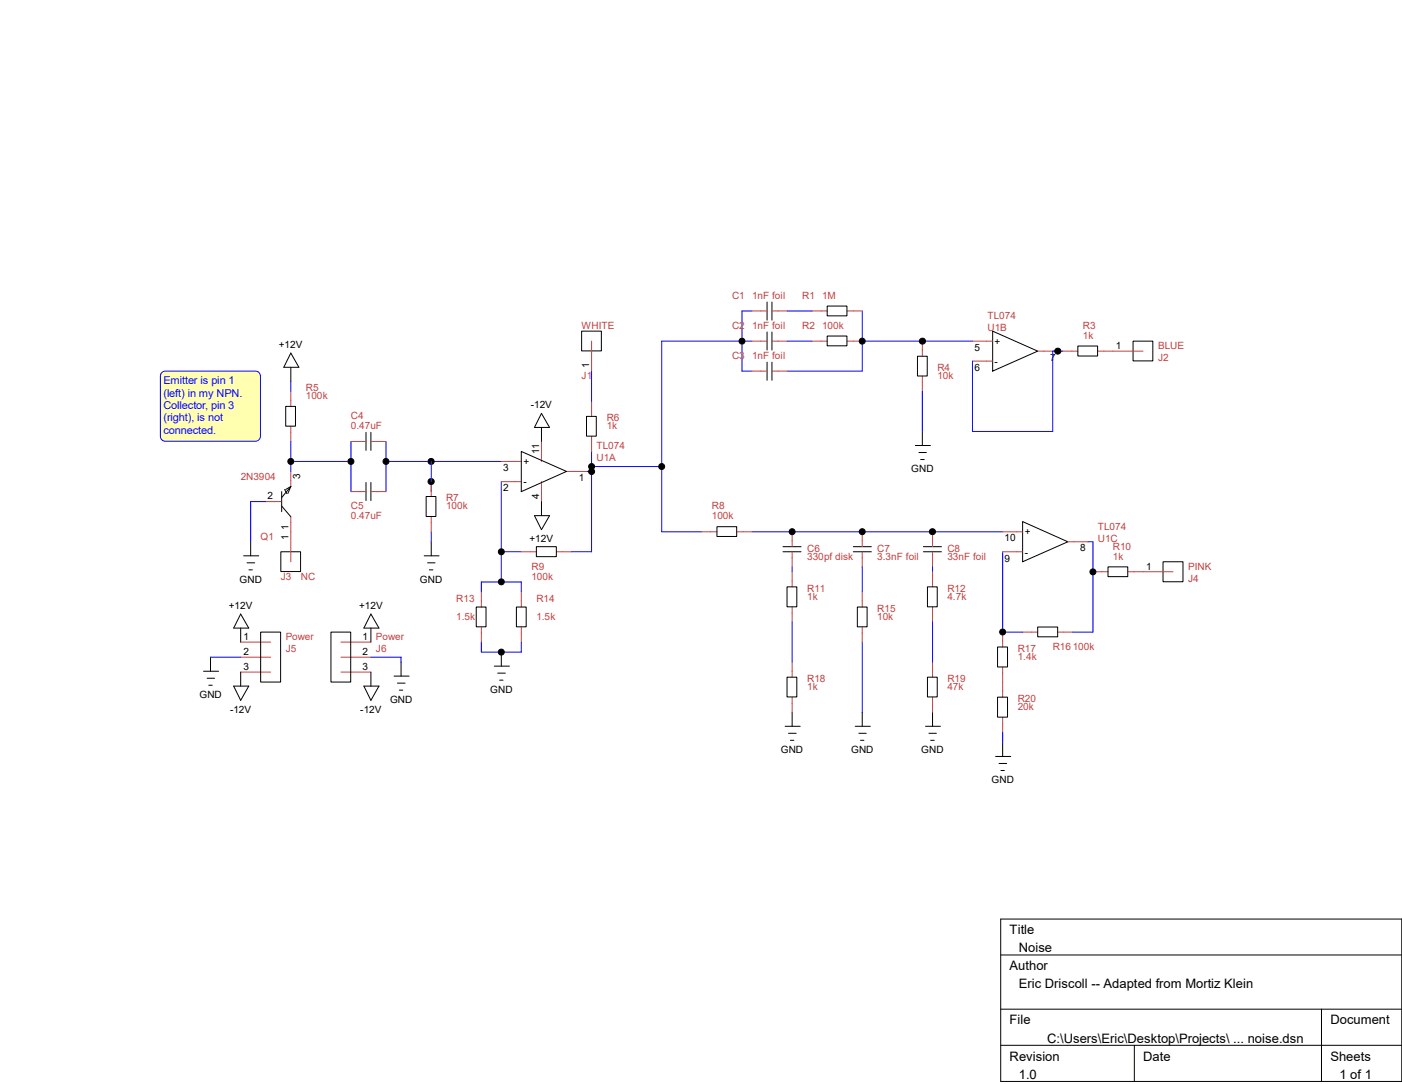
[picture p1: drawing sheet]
<svg xmlns="http://www.w3.org/2000/svg" width="279mm" height="216mm" viewBox="0 0 279 216" stroke-linecap="round" stroke-linejoin="round" font-family="sans-serif">
<g fill="none" stroke="#000" stroke-width=".2">
<path d="M58 70.3l1.6 2.9h-3zM58 73.2v2.7M56.1 97.9v4M56.7 97.5l.4 .8M58 96.9l-1.1 .6M58 96.9l-.6 1.4M58 96.9l-1.9 2.2M182.4 88.7h3M183.1 90.1h1.5M183.5 91.5h.7M183.8 85.9v2.8M48.6 110.7h3"/>
<path d="M49.2 112.1h1.6M49.6 113.5h.7M50 107.9v2.8M56.1 100.8l1.9 2.1M84.5 110.7h3M85.2 112.1h1.5M85.6 113.5h.7M85.9 107.9v2.8M98.5 132.7h3M99.2 134.1h1.5M99.6 135.5h.6M99.9 129.9v2.8"/>
<path d="M156.5 144.7h3M157.1 146h1.6M157.5 147.4h.7M157.9 141.9v2.8M170.4 144.7h3M171.2 146h1.4M171.5 147.4h.7M171.8 141.9v2.8M184.4 144.7h3M185.1 146h1.5M185.5 147.4h.7M185.8 141.9v2.8"/>
<path d="M198.4 150.7h3M199.1 152.1h1.5M199.5 153.5h.7M199.8 147.9v2.8"/>
</g>
<g fill="none" stroke="#00f" stroke-width=".2">
<path d="M149.9 61.9h-2v12h2M149.9 67.9h-18v38h8M171.8 61.9v12h-15M53 99.9h-3v8M58 91.9h11.9M69.9 87.9v10M76.9 87.9v10M76.9 91.9h23M117.9 89.9v20M117.9 92.9h14M95.9 115.9h8M95.9 129.9h8"/>
<path d="M171.8 127.9v14"/>
</g>
<path d="M53 99.9h3M58 93.9v3M58 102.9v3" fill="none" stroke="#c04040" stroke-width=".2"/>
<path d="M32.3 74.2l.7-.3h17.9a1 1 0 0 1 1 1v12a1 1 0 0 1-1 1h-17.9a1 1 0 0 1-1-1v-12z" fill-rule="evenodd" fill="#ffffaf" stroke="#00f" stroke-width=".2"/>
<g fill="none" stroke="#000" stroke-width=".2">
<path d="M115.9 66h3.9v3.9h-3.9zM152.9 60.2v3.6M152.9 66.1v3.6M152.9 72.1v3.6M153.8 60.2v3.6M153.8 66.1v3.6M153.8 72.1v3.6M164.8 66.9h4v2h-4zM164.8 61h4v1.9h-4zM182.8 71h2v3.9h-2zM197.8 66l9 3.9-9 4zM214.8 68.9h3.9v2h-3.9z"/>
<path d="M225.8 67.9h3.9v4h-3.9zM56.9 80.9h2v4h-2zM72.9 86.1v3.6M72.9 96.1v3.6M73.9 86.1v3.6M73.9 96.1v3.6M84.9 98.9h2v4h-2zM103.9 89.9l9 4-9 4zM107.9 82.3l1.6 2.8h-3zM107.9 85.1v2.8M107.9 99.9v2.8M116.9 82.9h1.9v4h-1.9z"/>
<path d="M56 109.9h3.9v3.9h-3.9zM106.5 102.7h3l-1.6 2.8zM106.9 108.9h4v2h-4zM142.9 104.9h3.9v1.9h-3.9zM156 109.9h3.6M156 108.9h3.6M156.8 116.9h2v4h-2zM170.1 109.9h3.6M170.1 108.9h3.6M184 109.9h3.6M184 108.9h3.6M184.8 116.9h2v4h-2z"/>
<path d="M203.8 103.9l9 4-9 4zM220.8 112.9h3.9v2h-3.9zM231.8 111.9h4v4h-4zM40.6 133.7h3M41.3 135.1h1.5M41.6 136.5h.7M42 130.9v2.8M46.6 136.7h3l-1.6 2.8zM48 122.3l1.6 2.8h-3zM48 125.1v2.8M48 133.9v2.8M51.9 125.9h4v9.9h-4z"/>
<path d="M66 125.9h3.9v9.9h-3.9zM72.5 136.7h3l-1.6 2.8zM73.9 125.1v2.8M73.9 133.9v2.8M73.9 122.3l1.6 2.8h-3zM78.5 134.7h3M79.2 136.1h1.5M79.6 137.5h.7M79.9 131.9v2.8M94.9 120.9h2v3.9h-2zM102.9 120.9h2v3.9h-2zM156.8 134.9h2v3.9h-2z"/>
<path d="M170.9 120.9h1.9v3.9h-1.9zM184.8 134.9h2v3.9h-2zM198.8 128.9h2v3.9h-2zM198.8 138.9h2v3.9h-2zM206.8 124.9h4v1.9h-4zM199.4 183h80v32.4h-80zM199.4 190.2h80M199.4 201h80M199.4 208.2h80M226.1 208.2v7.2M263.4 201v14.4"/>
</g>
<g fill="none" stroke="#c04040" stroke-width=".2">
<path d="M58 77.9v3M117.9 67.9v6M117.9 79.9v3M149.9 61.9h3M149.9 67.9h3M149.9 73.9h3M153.8 61.9h3M153.8 67.9h3M153.8 73.9h3M161.8 61.9h3M161.8 67.9h3M168.8 61.9h3"/>
<path d="M168.8 67.9h3M183.8 67.9v3.1M183.8 74.9v3M193.8 67.9h4M193.8 71.9h4M206.8 69.9h4M211.8 69.9h3M218.8 69.9h9M58 84.9v3M69.9 87.9h3M69.9 97.9h3M73.9 87.9h3"/>
<path d="M73.9 97.9h3M85.9 95.9v3M99.9 91.9h4M99.9 95.9h4M107.9 87.9v4M107.9 95.9v4M112.9 93.9h4M117.9 86.9v3M58 105.9v6M85.9 102.9v3M95.9 117.9v3M103.9 109.9h3"/>
<path d="M103.9 117.9v3M110.9 109.9h3M139.9 105.9h3M146.9 105.9h3M157.9 105.9v3M157.9 109.9v3M157.9 113.9v3M171.8 105.9v3M171.8 109.9v3M171.8 117.9v3M185.8 105.9v3M185.8 109.9v3"/>
<path d="M185.8 113.9v3M199.8 109.9h4M199.8 105.9h4M212.8 107.9h4M217.8 113.9h3M224.8 113.9h9M48 127.9h5.9M48 130.9h5.9M48 133.9h5.9M67.9 127.9h6M67.9 130.9h6M67.9 133.9h6"/>
<path d="M95.9 124.9v3M103.9 124.9v3M157.9 120.9v3M157.9 131.9v3M157.9 138.9v3M171.8 124.9v3M185.8 120.9v3M185.8 131.9v3M185.8 138.9v3M199.8 125.9v3M199.8 132.9v6M203.8 125.9h3"/>
<path d="M210.8 125.9h3M199.8 142.9v3"/>
</g>
<g fill="none" stroke="#00f" stroke-width=".2">
<path d="M58 75.9v2M117.9 73.9v6M156.8 67.9h5M156.8 61.9h5M171.8 67.9h22M183.8 77.9v8M211.8 69.9h-2v16h-16v-14M58 87.9v6M85.9 91.9v6M99.9 95.9v20M116.9 93.9h1M85.9 105.9v2"/>
<path d="M95.9 115.9v2M99.9 109.9h4M103.9 115.9v2M113.9 109.9h4M149.9 105.9h49.9M157.9 112.9v1M171.8 112.9v5M185.8 112.9v1M199.8 109.9v16h4M216.8 107.9h1v18h-4M42 130.9h6M73.9 130.9h6v1"/>
<path d="M95.9 127.9v2M103.9 127.9v2M157.9 123.9v8M185.8 123.9v8M199.8 145.9v2"/>
</g>
<g fill="#000" stroke="#000" stroke-width=".2">
<circle cx="147.9" cy="67.9" r=".59"/>
<circle cx="171.8" cy="67.9" r=".59"/>
<circle cx="183.8" cy="68" r=".61"/>
<circle cx="210.8" cy="69.9" r=".61"/>
<circle cx="58" cy="91.9" r=".59"/>
<circle cx="69.9" cy="91.9" r=".59"/>
<circle cx="76.9" cy="91.9" r=".59"/>
<circle cx="85.9" cy="91.9" r=".61"/>
<circle cx="85.9" cy="95.9" r=".61"/>
<circle cx="117.9" cy="93.9" r=".59"/>
<circle cx="117.9" cy="92.9" r=".59"/>
<circle cx="131.9" cy="92.9" r=".59"/>
<circle cx="99.9" cy="109.9" r=".59"/>
<circle cx="99.9" cy="115.9" r=".59"/>
<circle cx="157.9" cy="105.9" r=".59"/>
<circle cx="171.8" cy="105.9" r=".59"/>
<circle cx="185.8" cy="105.9" r=".61"/>
<circle cx="217.8" cy="113.9" r=".59"/>
<circle cx="99.9" cy="129.9" r=".59"/>
<circle cx="199.8" cy="125.9" r=".59"/>
</g>
<g font-size="2.6">
<text x="201.2" y="186.1">Title</text>
<text x="203" y="189.7">Noise</text>
<text x="201.2" y="193.3">Author</text>
<text x="203" y="196.8">Eric Driscoll -- Adapted from Mortiz Klein</text>
<text x="201.2" y="204">File</text>
<text x="208.7" y="207.6">C:\Users\Eric\Desktop\Projects\ ... noise.dsn</text>
<text x="265.1" y="204">Document</text>
<text x="201.2" y="211.2">Revision</text>
<text x="203" y="214.8">1.0</text>
<text x="227.8" y="211.2">Date</text>
<text x="265.1" y="211.2">Sheets</text>
<text x="266.9" y="214.8">1 of 1</text>
</g>
<g font-size="2.2" fill="#00f">
<text x="32.6" y="76.5">Emitter is pin 1</text>
<text x="32.6" y="79">(left) in my NPN.</text>
<text x="32.6" y="81.4">Collector, pin 3</text>
<text x="32.6" y="83.9">(right), is not</text>
<text x="32.6" y="86.4">connected.</text>
</g>
<g font-size="2" fill="#c04040">
<text x="145.9" y="59.5">C1</text>
<text x="149.9" y="59.5">1nF foil</text>
<text x="159.9" y="59.5">R1</text>
<text x="163.8" y="59.5">1M</text>
<text x="115.9" y="65.5">WHITE</text>
<text x="145.9" y="65.5">C2</text>
<text x="149.9" y="65.5">1nF foil</text>
<text x="159.9" y="65.5">R2</text>
<text x="163.8" y="65.5">100k</text>
<text x="196.8" y="65.9">U1B</text>
<text x="196.8" y="63.5">TL074</text>
<text x="215.8" y="65.5">R3</text>
<text x="145.9" y="71.5">C3</text>
<text x="149.9" y="71.5">1nF foil</text>
<text x="215.8" y="67.5">1k</text>
<text x="230.8" y="71.9">J2</text>
<text x="230.8" y="69.5">BLUE</text>
<text x="61" y="77.9">R5</text>
<text x="115.9" y="75.5">J1</text>
<text x="186.8" y="73.9">R4</text>
<text x="186.8" y="75.5">10k</text>
<text x="61" y="79.5">100k</text>
<text x="69.9" y="83.5">C4</text>
<text x="120.9" y="83.9">R6</text>
<text x="69.9" y="85.5">0.47uF</text>
<text x="118.9" y="89.5">TL074</text>
<text x="120.9" y="85.5">1k</text>
<text x="48" y="95.5">2N3904</text>
<text x="118.9" y="91.9">U1A</text>
<text x="69.9" y="101.5">C5</text>
<text x="88.9" y="99.9">R7</text>
<text x="88.9" y="101.5">100k</text>
<text x="141.9" y="101.5">R8</text>
<text x="51.9" y="107.5">Q1</text>
<text x="69.9" y="103.5">0.47uF</text>
<text x="141.9" y="103.5">100k</text>
<text x="218.8" y="107.9">U1C</text>
<text x="218.8" y="105.5">TL074</text>
<text x="105.9" y="113.5">R9</text>
<text x="160.9" y="109.9">C6</text>
<text x="160.9" y="111.5">330pf disk</text>
<text x="174.8" y="109.9">C7</text>
<text x="174.8" y="111.5">3.3nF foil</text>
<text x="188.8" y="109.9">C8</text>
<text x="188.8" y="111.5">33nF foil</text>
<text x="221.8" y="109.5">R10</text>
<text x="221.8" y="111.5">1k</text>
<text x="236.8" y="113.5">PINK</text>
<text x="56" y="115.5">J3</text>
<text x="60" y="115.5">NC</text>
<text x="90.9" y="119.8">R13</text>
<text x="105.9" y="115.5">100k</text>
<text x="106.9" y="119.8">R14</text>
<text x="160.9" y="117.9">R11</text>
<text x="160.9" y="119.5">1k</text>
<text x="188.8" y="117.9">R12</text>
<text x="188.8" y="119.5">4.7k</text>
<text x="236.8" y="115.9">J4</text>
<text x="90.9" y="123.4">1.5k</text>
<text x="106.9" y="123.4">1.5k</text>
<text x="174.8" y="121.9">R15</text>
<text x="174.8" y="123.4">10k</text>
<text x="56.9" y="129.8">J5</text>
<text x="56.9" y="127.5">Power</text>
<text x="74.9" y="129.8">J6</text>
<text x="74.9" y="127.5">Power</text>
<text x="202.8" y="129.8">R17</text>
<text x="202.8" y="131.4">1.4k</text>
<text x="209.8" y="129.5">R16 100k</text>
<text x="160.9" y="135.8">R18</text>
<text x="160.9" y="137.5">1k</text>
<text x="188.8" y="135.8">R19</text>
<text x="188.8" y="137.5">47k</text>
<text x="202.8" y="139.8">R20</text>
<text x="202.8" y="141.4">20k</text>
</g>
<g font-size="2">
<text x="55.6" y="69.3">+12V</text>
<text x="194.2" y="69.8">5</text>
<text x="198.2" y="68.7">+</text>
<text x="209.3" y="71.9">7</text>
<text x="222.4" y="69.5">1</text>
<text x="117.4" y="73.3" transform="rotate(-90 117.4 73.3)">1</text>
<text x="194.2" y="73.9">6</text>
<text x="198.2" y="72.7">-</text>
<text x="105.8" y="81.3">-12V</text>
<text x="59.8" y="95.4" transform="rotate(-90 59.8 95.4)">3</text>
<text x="100.3" y="93.9">3</text>
<text x="104.3" y="92.7">+</text>
<text x="107.4" y="90.5" transform="rotate(-90 107.4 90.5)">11</text>
<text x="115.4" y="95.8">1</text>
<text x="181.6" y="94.1">GND</text>
<text x="53.3" y="99.5">2</text>
<text x="100.3" y="97.8">2</text>
<text x="104.3" y="96.6">-</text>
<text x="107.4" y="99.5" transform="rotate(-90 107.4 99.5)">4</text>
<text x="57.5" y="107.6" transform="rotate(-90 57.5 107.6)">1</text>
<text x="57.5" y="105.5" transform="rotate(-90 57.5 105.5)">1</text>
<text x="200.2" y="107.8">10</text>
<text x="204.2" y="106.6">+</text>
<text x="105.5" y="108">+12V</text>
<text x="200.2" y="111.8">9</text>
<text x="204.2" y="110.7">-</text>
<text x="215.3" y="109.8">8</text>
<text x="228.4" y="113.5">1</text>
<text x="47.8" y="116">GND</text>
<text x="83.7" y="116">GND</text>
<text x="45.6" y="121.2">+12V</text>
<text x="71.6" y="121.2">+12V</text>
<text x="48.6" y="127.5">1</text>
<text x="48.6" y="130.5">2</text>
<text x="72.2" y="127.5">1</text>
<text x="72.2" y="130.5">2</text>
<text x="48.6" y="133.4">3</text>
<text x="72.2" y="133.4">3</text>
<text x="39.8" y="139">GND</text>
<text x="45.8" y="142">-12V</text>
<text x="71.8" y="142">-12V</text>
<text x="77.7" y="140">GND</text>
<text x="97.7" y="138">GND</text>
<text x="155.6" y="150">GND</text>
<text x="169.6" y="150">GND</text>
<text x="183.6" y="150">GND</text>
<text x="197.6" y="156">GND</text>
</g>
</svg>
